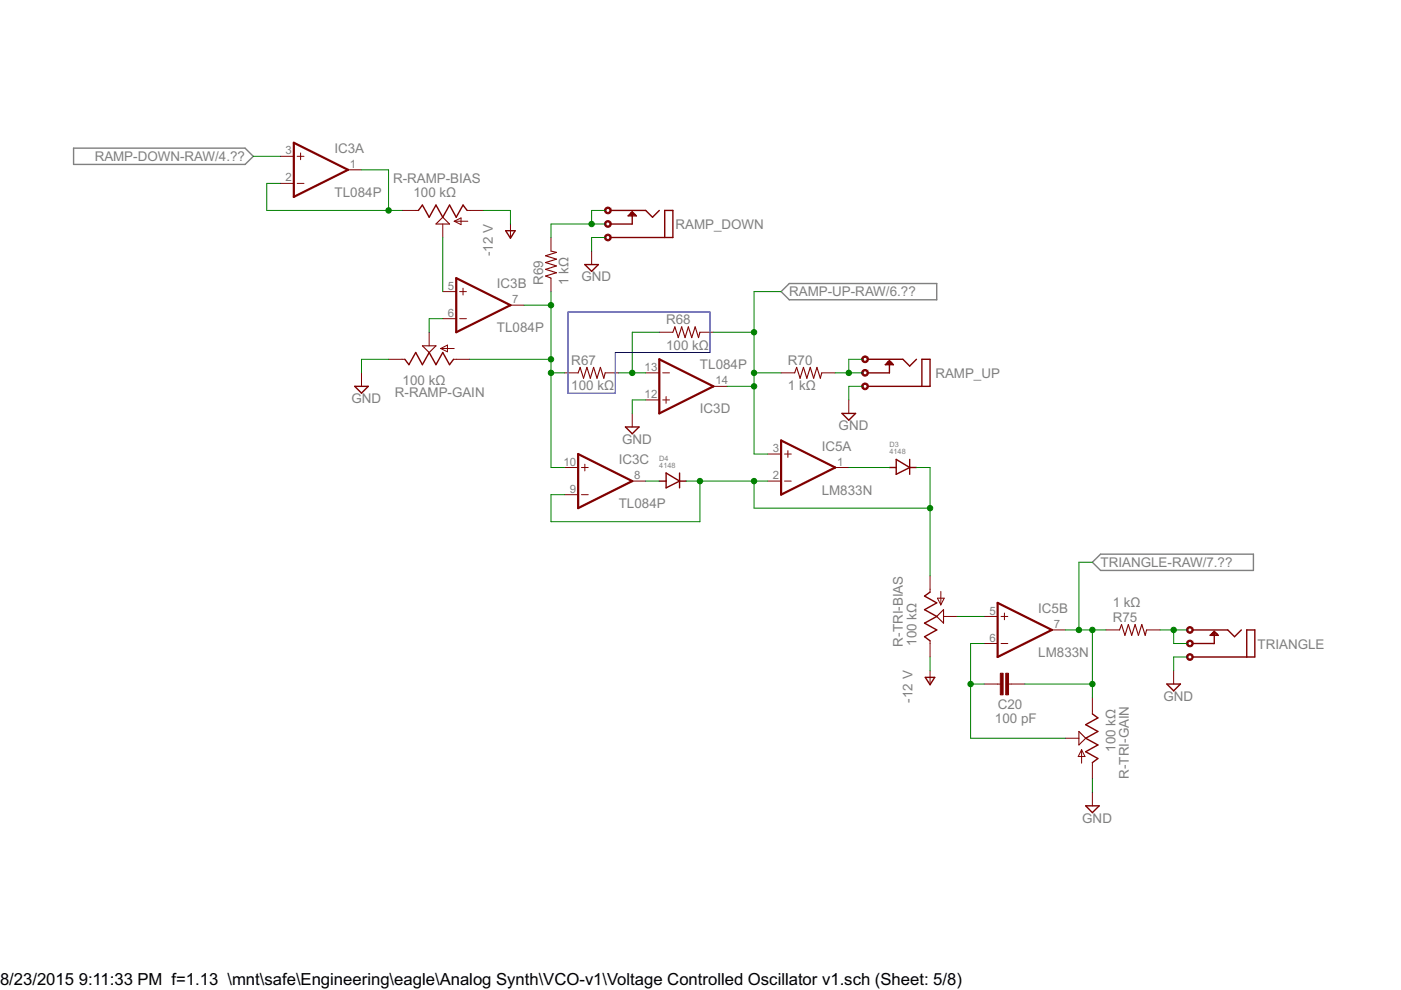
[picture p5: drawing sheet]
<svg xmlns="http://www.w3.org/2000/svg" width="297mm" height="210mm" viewBox="0 0 297 210" stroke-linecap="round" stroke-linejoin="round" font-family="sans-serif">
<path d="M15.6 31.4h36.4l1.7 1.7-1.7 1.8h-36.4zM165.6 61.8l1.7-1.7h31.3v3.5h-31.3zM231.6 119.2l1.7-1.7h32.4v3.4h-32.4z" fill="none" stroke="#808080" stroke-width=".3"/>
<g fill="none" stroke="#800000" stroke-width=".3">
<path d="M88.7 44.6l.9-1.1 1.4 2.6 1.4-2.6 1.5 2.6 1.4-2.6 1.4 2.6 1.5-2.6 .8 1.1M107.2 48.9h2l-1 1.6zM124 56.1h2.9l-1.5 1.4zM129.5 50.4h13.2v-5.8h-1.8v5.8M129.5 44.6h7.4l1.4 1.5 1.5-1.5M133.5 45.5h1.1M133.5 45.5l-.3 .3h1.7l-.3-.3M133.8 45.2l-.3 .3M133.8 45.2h.5M133.8 45.2v.3l.2 .3M134 44.9v2.6h-4.5M134 44.9l.6 .6"/>
<path d="M134 44.9l-.2 .3M85.8 76.2l.9 1.1 1.4-2.6 1.5 2.6 1.4-2.6 1.4 2.6 1.5-2.6 1.4 2.6 .9-1.1M184 76.2h7.4l1.5 1.4 1.4-1.4M188 77h1.1M188.3 76.8l-.3 .2M188.3 76.8h.5M188.3 76.8v.2l.3 .3M188.6 76.5v2.6h-4.6M188.6 76.5l.8 .8h-1.7l.3-.3M188.6 76.5l-.3 .3M75.2 81.9h2.9l-1.5 1.5zM132.6 90.5h2.9l-1.5 1.5z"/>
<path d="M178.5 87.7h2.9l-1.4 1.4zM184 81.9h13.2v-5.7h-1.7v5.7M188.6 99.1h1.4M190 97.4l2.9 1.7-2.9 1.5zM192.9 99.1h1.4M192.9 97.4v3.2M139.8 102h1.4M141.2 100.3l2.9 1.7-2.9 1.4zM144.1 102h1.4M144.1 100.3v3.1M197.2 125.5l-1.2 .9 2.6 1.4-2.6 1.5 2.6 1.4-2.6 1.4 2.6 1.5-2.6 1.4 1.2 .9M252.9 139.3h13.1v-5.7h-1.7v5.7"/>
<path d="M252.9 133.6h7.4l1.4 1.4 1.5-1.4M256.9 134.4h1.1M257.2 134.1l-.3 .3M257.2 134.1h.5M257.2 134.1v.3l.3 .3M257.5 133.9v2.5h-4.6M257.5 133.9l.8 .8h-1.7l.3-.3M257.5 133.9l-.3 .2M196.2 143.6h2l-1 1.6zM231.6 151.4l1.2 .8-2.6 1.4 2.6 1.5-2.6 1.4 2.6 1.4-2.6 1.5 2.6 1.4-1.2 .9M247.4 145h2.9l-1.5 1.5zM230.2 170.9h2.8l-1.4 1.4z"/>
</g>
<g fill="none" stroke="#800000" stroke-width=".21">
<path d="M59.4 33.1h2.9M59.4 38.9h2.9M63 33.1h1.5M63 38.9h1.5M63.7 32.4v1.5M73.8 36h2.8M85.3 44.6h3.4M93.9 47.5v2.9M96.3 46.9h2.9M96.3 46.9l1.4-.7v1.4zM99 44.6h3.5M108.2 47.5v2.9"/>
<path d="M116.8 50.4v2.8M116.8 59v2.8M125.4 53.2v2.9M76.6 79.1v2.8M82.4 76.2h3.4M91 70.4v2.9M93.4 73.9h2.9M93.4 73.9l1.5-.7v1.4zM93.9 61.8h2.8M93.9 67.6h2.8M96.2 76.2h3.4M97.5 61.8h1.4"/>
<path d="M97.5 67.6h1.4M98.2 61.1v1.4M108.2 64.7h2.9M119.7 79.1h2.9M128.3 79.1h2.9M136.9 79.1h2.9M139.8 70.4h2.9M140.5 79.1h1.4M148.4 70.4h2.9M165.6 79.1h2.9M174.2 79.1h2.9M119.7 99.1h2.9"/>
<path d="M123.3 99.1h1.4M124 98.4v1.4M134 87.7v2.8M136.9 84.8h2.9M140.5 84.8h1.4M141.2 84.1v1.4M151.3 81.9h2.8M162.8 96.3h2.8M166.3 96.3h1.5M167 95.5v1.5M177.1 99.1h2.9M180 84.8v2.9"/>
<path d="M119.7 104.9h2.9M123.3 104.9h1.4M134 102h2.9M162.8 102h2.8M166.3 102h1.5M197.2 122.1v3.4M197.2 135.9v3.4M198.8 126.8h1.4l-.7 1.4zM199.5 125.4v2.8M200 130.7h2.9M208.7 130.7h2.8M208.7 136.4h2.8"/>
<path d="M212.2 130.7h1.5M212.2 136.4h1.5M213 130v1.4M223 133.6h2.9M234.5 133.6h2.9M243.1 133.6h2.9M197.2 142.2v2.8M208.7 145h3.4M213.8 145h3.5M225.9 156.5h2.8M229.3 159v2.8M229.3 159l.7 1.4h-1.4z"/>
<path d="M231.6 147.9v3.5M248.8 142.2v2.8M231.6 161.7v3.4M231.6 168v2.9"/>
</g>
<path d="M92.4 47.5l1.5-1.4 1.4 1.4zM116.8 53.2l1.2 .3-2.3 .7 2.3 .7-2.3 .8 2.3 .7-2.3 .7 2.3 .7-2.3 .7 1.1 .5M89.6 73.3h2.8l-1.4 1.4zM122.6 79.1l.4-1.2 .7 2.3 .7-2.3 .8 2.3 .7-2.3 .7 2.3 .7-2.3 .7 2.3 .3-1.1M142.7 70.4l.4-1.1 .7 2.3 .7-2.3 .7 2.3 .7-2.3 .8 2.3 .7-2.3 .7 2.3 .3-1.2M168.5 79.1l.4-1.2 .7 2.3 .7-2.3 .8 2.3 .7-2.3 .7 2.3 .7-2.3 .7 2.3 .3-1.1M200 129.3v2.8l-1.4-1.4zM237.4 133.6l.4-1.2 .7 2.3 .7-2.3 .7 2.3 .8-2.3 .7 2.3 .7-2.3 .7 2.3 .3-1.1M228.7 155.1l1.5 1.4-1.5 1.4z" fill="none" stroke="#800000" stroke-width=".23"/>
<g fill="#800000" stroke="#800000" stroke-width=".21">
<path d="M213.2 142.7h.6v4.6h-.6z"/>
<path d="M212.1 142.7h.6v4.6h-.6z"/>
</g>
<g fill="#800000" stroke="#800000" stroke-width=".21">
<path d="M128.4 44.1a.71 .71 0 0 1 1.1 .1 .71 .71 0 0 1-.4 1.1 .71 .71 0 0 1-.9-.7h.2a.44 .44 0 0 1 .6-.4 .44 .44 0 0 1 .2 .7 .44 .44 0 0 1-.7-.1l-.1-.2h-.2z" fill-rule="evenodd"/>
<path d="M128.4 47a.71 .71 0 0 1 1.1 .1 .71 .71 0 0 1-.4 1.1 .71 .71 0 0 1-.9-.7h.2a.44 .44 0 0 1 .6-.5 .44 .44 0 0 1 .2 .7 .44 .44 0 0 1-.7-.1l-.1-.1h-.2z" fill-rule="evenodd"/>
<path d="M128.4 49.9a.71 .71 0 0 1 1.1 .1 .71 .71 0 0 1-.4 1 .71 .71 0 0 1-.9-.6h.2a.44 .44 0 0 1 .6-.5 .44 .44 0 0 1 .2 .7 .44 .44 0 0 1-.7-.1l-.1-.1h-.2z" fill-rule="evenodd"/>
<path d="M182.9 75.7a.71 .71 0 0 1 1.1 .1 .71 .71 0 0 1-.4 1.1 .71 .71 0 0 1-.9-.7h.3a.44 .44 0 0 1 .5-.5 .44 .44 0 0 1 .2 .7 .44 .44 0 0 1-.7-.1v-.1h-.3z" fill-rule="evenodd"/>
<path d="M182.9 78.6a.71 .71 0 0 1 1.1 .1 .71 .71 0 0 1-.4 1 .71 .71 0 0 1-.9-.6h.3a.44 .44 0 0 1 .5-.5 .44 .44 0 0 1 .2 .7 .44 .44 0 0 1-.7-.1v-.1h-.3z" fill-rule="evenodd"/>
<path d="M182.9 81.4a.71 .71 0 0 1 1.1 .1 .71 .71 0 0 1-.4 1.1 .71 .71 0 0 1-.9-.7h.3a.44 .44 0 0 1 .5-.4 .44 .44 0 0 1 .2 .7 .44 .44 0 0 1-.7-.1v-.2h-.3z" fill-rule="evenodd"/>
<path d="M251.8 133.1a.71 .71 0 0 1 1.1 .1 .71 .71 0 0 1-.4 1 .71 .71 0 0 1-.9-.6h.2a.44 .44 0 0 1 .6-.5 .44 .44 0 0 1 .2 .7 .44 .44 0 0 1-.7-.1l-.1-.1h-.2z" fill-rule="evenodd"/>
<path d="M251.8 136a.71 .71 0 0 1 1.1 .1 .71 .71 0 0 1-.4 1 .71 .71 0 0 1-.9-.7h.2a.44 .44 0 0 1 .6-.4 .44 .44 0 0 1 .2 .7 .44 .44 0 0 1-.7-.1l-.1-.2h-.2z" fill-rule="evenodd"/>
<path d="M251.8 138.8a.71 .71 0 0 1 1.1 .1 .71 .71 0 0 1-.4 1.1 .71 .71 0 0 1-.9-.7h.2a.44 .44 0 0 1 .6-.4 .44 .44 0 0 1 .2 .7 .44 .44 0 0 1-.7-.1l-.1-.2h-.2z" fill-rule="evenodd"/>
</g>
<path d="M62.3 30.3l11.5 5.7-11.5 5.7zM96.7 59l11.5 5.7-11.5 5.7zM139.8 76.2l11.5 5.7-11.5 5.8zM122.6 96.3l11.4 5.7-11.4 5.7zM165.6 93.4l11.5 5.7-11.5 5.8zM211.5 127.8l11.5 5.8-11.5 5.7z" fill="none" stroke="#800000" stroke-width=".47"/>
<g fill="none" stroke="#008000" stroke-width=".21">
<path d="M53.7 33.1h5.7M59.4 38.9h-2.8v5.7h28.7M76.6 36h5.8v8.6M93.9 50.4v11.4M102.5 44.6h5.7v2.9M128.3 50.4h-2.9v2.8M128.3 44.6h-2.9v2.9M128.3 47.5h-11.5v2.9M82.4 76.2h-5.8v2.9M93.9 67.6h-2.9v2.8M99.6 76.2h17.2M111.1 64.7h5.7"/>
<path d="M116.8 61.8v37.3h2.9M116.8 79.1h2.9M131.2 79.1h5.7M139.8 70.4h-5.8v8.7M151.3 70.4h8.6M159.9 79.1h5.7M165.6 61.8h-5.7v34.5h2.9M177.1 79.1h5.7M182.8 76.2h-2.8v2.9M136.9 84.8h-2.9v2.9M154.1 81.9h5.8M180 99.1h8.6"/>
<path d="M182.8 81.9h-2.8v2.9M194.3 99.1h2.9v23M136.9 102h2.9M145.5 102h17.3M148.4 102v8.6h-31.6v-5.7h2.9M159.9 102v5.7h37.3M231.6 119.2h-2.9v14.4M197.2 139.3v2.9M202.9 130.7h5.8M208.7 136.4h-2.9v20.1h20.1M225.9 133.6h8.6M231.6 133.6v14.3"/>
<path d="M246 133.6h5.7M248.8 133.6v2.8h2.9M251.7 139.3h-2.9v2.9M205.8 145h2.9M217.3 145h14.3M231.6 165.1v2.9"/>
</g>
<g fill="#008000" stroke="#008000" stroke-width=".21">
<circle cx="82.4" cy="44.6" r=".57"/>
<circle cx="116.8" cy="79.1" r=".57"/>
<circle cx="116.8" cy="64.7" r=".57"/>
<circle cx="116.8" cy="76.2" r=".57"/>
<circle cx="134" cy="79.1" r=".57"/>
<circle cx="159.9" cy="81.9" r=".57"/>
<circle cx="159.9" cy="79.1" r=".57"/>
<circle cx="159.9" cy="70.4" r=".57"/>
<circle cx="148.4" cy="102" r=".57"/>
<circle cx="197.2" cy="107.7" r=".57"/>
<circle cx="159.9" cy="102" r=".57"/>
<circle cx="180" cy="79.1" r=".57"/>
<circle cx="125.4" cy="47.5" r=".57"/>
<circle cx="205.8" cy="145" r=".57"/>
<circle cx="228.7" cy="133.6" r=".57"/>
<circle cx="231.6" cy="133.6" r=".57"/>
<circle cx="231.6" cy="145" r=".57"/>
<circle cx="248.8" cy="133.6" r=".57"/>
</g>
<path d="M120.4 66.1h30.1v8.6h-20v8.7h-10.1z" fill="none" stroke="#00f" stroke-width=".21"/>
<g font-size="4">
<text x="0" y="208.9">8/23/2015</text>
<text x="16.7" y="208.9">9:11:33 PM f=1.13 \mnt\safe\Engineering\eagle\Analog Synth\VCO-v1\Voltage Controlled Oscillator v1.sch (Sheet: 5/8)</text>
</g>
<g font-size="3.2" fill="#808080">
<text x="20.1" y="34.1">RAMP-DOWN-RAW/4.??</text>
<text x="70.9" y="32.4">IC3A</text>
<text x="70.9" y="41.7">TL084P</text>
<text x="83.3" y="38.9">R-RAMP-BIAS</text>
<text x="87.7" y="41.7">100 kΩ</text>
<text x="143.2" y="48.6">RAMP_DOWN</text>
<text x="104.5" y="54.3" transform="rotate(-90 104.5 54.3)">-12 V</text>
<text x="123.3" y="59.7">GND</text>
<text x="105.3" y="61.1">IC3B</text>
<text x="115.1" y="60.4" transform="rotate(-90 115.1 60.4)">R69</text>
<text x="120.6" y="60.4" transform="rotate(-90 120.6 60.4)">1 kΩ</text>
<text x="167.3" y="62.8">RAMP-UP-RAW/6.??</text>
<text x="105.3" y="70.4">TL084P</text>
<text x="141.2" y="68.7">R68</text>
<text x="121.1" y="77.4">R67</text>
<text x="141.2" y="74.2">100 kΩ</text>
<text x="167" y="77.4">R70</text>
<text x="85.4" y="81.6">100 kΩ</text>
<text x="121.1" y="82.8">100 kΩ</text>
<text x="148.4" y="78.2">TL084P</text>
<text x="167" y="82.8">1 kΩ</text>
<text x="198.3" y="80.2">RAMP_UP</text>
<text x="74.5" y="85.5">GND</text>
<text x="83.7" y="84.2">R-RAMP-GAIN</text>
<text x="148.4" y="87.5">IC3D</text>
<text x="131.9" y="94.1">GND</text>
<text x="174.2" y="95.5">IC5A</text>
<text x="177.8" y="91.2">GND</text>
<text x="131.2" y="98.4">IC3C</text>
<text x="131.2" y="107.7">TL084P</text>
<text x="174.2" y="104.9">LM833N</text>
<text x="233.3" y="120.2">TRIANGLE-RAW/7.??</text>
<text x="220.1" y="130">IC5B</text>
<text x="235.9" y="128.7">1 kΩ</text>
<text x="235.9" y="131.9">R75</text>
<text x="191.4" y="137.1" transform="rotate(-90 191.4 137.1)">R-TRI-BIAS</text>
<text x="194.3" y="136.9" transform="rotate(-90 194.3 136.9)">100 kΩ</text>
<text x="266.6" y="137.6">TRIANGLE</text>
<text x="220.1" y="139.3">LM833N</text>
<text x="193.5" y="149" transform="rotate(-90 193.5 149)">-12 V</text>
<text x="246.7" y="148.6">GND</text>
<text x="211" y="153.2">100 pF</text>
<text x="211.5" y="150.3">C20</text>
<text x="236.5" y="159.4" transform="rotate(-90 236.5 159.4)">100 kΩ</text>
<text x="239.4" y="165.1" transform="rotate(-90 239.4 165.1)">R-TRI-GAIN</text>
<text x="229.5" y="174.4">GND</text>
</g>
<g font-size="2.7" fill="#808080">
<text x="60.5" y="32.7">3</text>
<text x="74.2" y="35.6">1</text>
<text x="60.5" y="38.5">2</text>
<text x="95" y="61.4">5</text>
<text x="108.6" y="64.3">7</text>
<text x="95" y="67.2">6</text>
<text x="136.7" y="78.6">13</text>
<text x="151.7" y="81.5">14</text>
<text x="136.7" y="84.4">12</text>
<text x="163.9" y="95.9">3</text>
<text x="119.5" y="98.7">10</text>
<text x="134.4" y="101.6">8</text>
<text x="163.9" y="101.6">2</text>
<text x="177.5" y="98.7">1</text>
<text x="120.8" y="104.5">9</text>
<text x="209.8" y="130.3">5</text>
<text x="209.8" y="136">6</text>
<text x="223.4" y="133.2">7</text>
</g>
<g font-size="1.7" fill="#808080">
<text x="188.6" y="94.8">D3</text>
<text x="139.8" y="99.1">4148</text>
<text x="139.8" y="97.7">D4</text>
<text x="188.6" y="96.3">4148</text>
</g>
<g font-size=".5" fill="#808080">
<text x="129.5" y="44.3">2</text>
<text x="129.5" y="47.2">3</text>
<text x="129.5" y="50.1">1</text>
<text x="184" y="75.9">2</text>
<text x="184" y="81.6">1</text>
<text x="184" y="78.8">3</text>
<text x="252.9" y="133.3">2</text>
<text x="252.9" y="136.1">3</text>
<text x="252.9" y="139">1</text>
</g>
</svg>
